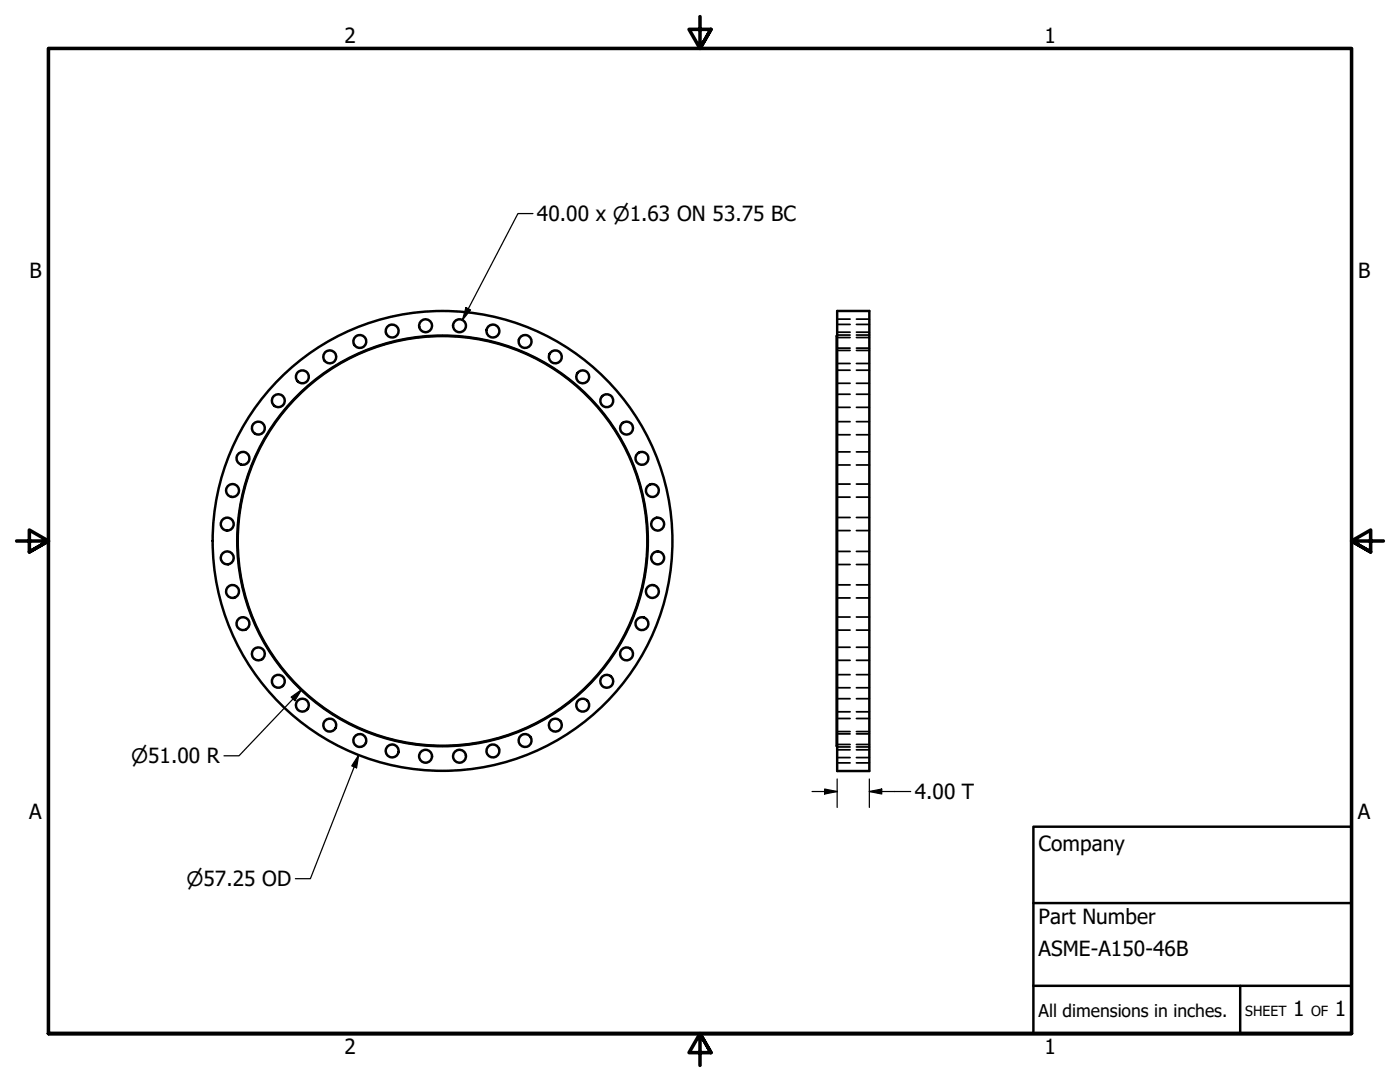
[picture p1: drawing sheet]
<svg xmlns="http://www.w3.org/2000/svg" width="279mm" height="216mm" viewBox="0 0 279 216" stroke-linecap="round" stroke-linejoin="round" font-family="sans-serif">
<!-- layer: Visible (ANSI) -->
<g fill="none" stroke="#000" stroke-width=".49">
<path d="M167.1 62.1h6.4v91.7h-6.4zM167.1 67l-.1 .1v81.7l.1 .1"/>
<circle cx="55.5" cy="80" r="1.29"/>
<circle cx="60.3" cy="75.2" r="1.29"/>
<circle cx="65.8" cy="71.2" r="1.29"/>
<circle cx="71.8" cy="68.1" r="1.29"/>
<circle cx="78.3" cy="66.1" r="1.29"/>
<circle cx="84.9" cy="65" r="1.29"/>
<circle cx="91.7" cy="65" r="1.29"/>
<circle cx="98.4" cy="66.1" r="1.29"/>
<circle cx="104.8" cy="68.1" r="1.29"/>
<circle cx="110.8" cy="71.2" r="1.29"/>
<circle cx="116.3" cy="75.2" r="1.29"/>
<circle cx="121.1" cy="80" r="1.29"/>
<circle cx="46.4" cy="97.9" r="1.29"/>
<circle cx="48.5" cy="91.5" r="1.29"/>
<circle cx="51.6" cy="85.4" r="1.29"/>
<circle cx="125" cy="85.4" r="1.29"/>
<circle cx="128.1" cy="91.5" r="1.29"/>
<circle cx="130.2" cy="97.9" r="1.29"/>
<circle cx="45.3" cy="111.3" r="1.29"/>
<circle cx="45.3" cy="104.6" r="1.29"/>
<circle cx="46.4" cy="118" r="1.29"/>
<circle cx="88.3" cy="107.9" r="40.9"/>
<circle cx="88.3" cy="107.9" r="41"/>
<circle cx="88.3" cy="107.9" r="45.9"/>
<circle cx="130.2" cy="118" r="1.29"/>
<circle cx="131.3" cy="111.3" r="1.29"/>
<circle cx="131.3" cy="104.6" r="1.29"/>
<circle cx="48.5" cy="124.4" r="1.29"/>
<circle cx="51.6" cy="130.5" r="1.29"/>
<circle cx="55.5" cy="135.9" r="1.29"/>
<circle cx="121.1" cy="135.9" r="1.29"/>
<circle cx="125" cy="130.5" r="1.29"/>
<circle cx="128.1" cy="124.4" r="1.29"/>
<circle cx="60.3" cy="140.7" r="1.29"/>
<circle cx="65.8" cy="144.7" r="1.29"/>
<circle cx="71.8" cy="147.8" r="1.29"/>
<circle cx="78.3" cy="149.8" r="1.29"/>
<circle cx="84.9" cy="150.9" r="1.29"/>
<circle cx="91.7" cy="150.9" r="1.29"/>
<circle cx="98.4" cy="149.8" r="1.29"/>
<circle cx="104.8" cy="147.8" r="1.29"/>
<circle cx="110.8" cy="144.7" r="1.29"/>
<circle cx="116.3" cy="140.7" r="1.29"/>
</g>
<!-- layer: Hidden (ANSI) -->
<g fill="none" stroke="#000" stroke-width=".35">
<path d="M167.1 67.3h2.6M167.1 64.7h2.6M167.1 69.5h2.6M167.1 66.9h2.6M167.1 72.5h2.6M167.1 69.9h2.6M167.1 76.5h2.6M167.1 73.9h2.6M167.1 78.7h2.6M167.1 66.3h2.6M167.1 63.7h2.6M170.9 67.3h2.6"/>
<path d="M170.9 64.7h2.6M170.9 69.5h2.6M170.9 66.9h2.6M170.9 72.5h2.6M170.9 69.9h2.6M170.9 76.5h2.6M170.9 73.9h2.6M170.9 78.7h2.6M170.9 66.3h2.6M170.9 63.7h2.6M167.1 81.3h2.6M167.1 86.7h2.6"/>
<path d="M167.1 84.1h2.6M167.1 92.8h2.6M167.1 90.2h2.6M167.1 99.2h2.6M167.1 96.6h2.6M170.9 81.3h2.6M170.9 86.7h2.6M170.9 84.1h2.6M170.9 92.8h2.6M170.9 90.2h2.6M170.9 99.2h2.6M170.9 96.6h2.6"/>
<path d="M167.1 105.9h2.6M167.1 103.3h2.6M167.1 112.6h2.6M167.1 110h2.6M167.1 119.3h2.6M167.1 116.7h2.6M170.9 105.9h2.6M170.9 103.3h2.6M170.9 112.6h2.6M170.9 110h2.6M170.9 119.3h2.6M170.9 116.7h2.6"/>
<path d="M167.1 125.7h2.6M167.1 123.1h2.6M167.1 131.8h2.6M167.1 129.2h2.6M167.1 137.2h2.6M167.1 134.6h2.6M167.1 139.4h2.6M170.9 125.7h2.6M170.9 123.1h2.6M170.9 131.8h2.6M170.9 129.2h2.6M170.9 137.2h2.6"/>
<path d="M170.9 134.6h2.6M170.9 139.4h2.6M167.1 142h2.6M167.1 146h2.6M167.1 143.4h2.6M167.1 149h2.6M167.1 146.4h2.6M167.1 151.2h2.6M167.1 148.6h2.6M167.1 152.2h2.6M167.1 149.6h2.6M170.9 142h2.6"/>
<path d="M170.9 146h2.6M170.9 143.4h2.6M170.9 149h2.6M170.9 146.4h2.6M170.9 151.2h2.6M170.9 148.6h2.6M170.9 152.2h2.6M170.9 149.6h2.6"/>
</g>
<!-- layer: Border (ANSI) -->
<path d="M139.7 3.3v6.4l-2.2-3.8h4.4l-2.2 3.8 2.2-3.8M3.3 107.9h6.4l-3.8-2.1v4.3l3.8-2.2-3.8 2.2M276.1 107.9h-6.4l3.8-2.1v4.3l-3.8-2.2 3.8 2.2M9.7 206.2v-196.5h260v196.5h-260h260M141.9 210l-2.2-3.8 2.2 3.8h-4.4l2.2-3.8v6.4" fill="none" stroke="#000" stroke-width=".71"/>
<!-- layer: Title (ANSI) -->
<path d="M206.2 165h63.5v41.2h-63.5zM206.2 196.7h63.5M206.2 180.2h63.5M247.5 196.7v9.5" fill="none" stroke="#000" stroke-width=".49"/>
<!-- layer: Dimension (ANSI) -->
<path d="M106.4 42.6h-3l-11.1 21.3M93 61.4l.9 .4-1.6 2.1zM58.1 139.1l2.1-1.5-1.4 2.2zM60.2 137.6l-12.5 13.2h-3M71.6 150.7l-.4 2.5-1-.4zM71.6 150.7l-9.7 24.6h-3M162.1 157.9h5M164.6 157.4l2.5 .5-2.5 .5zM167.1 155.4v5.7M173.5 157.9l2.5-.5v1zM173.5 157.9h8.3M173.5 155.4v5.7" fill="none" stroke="#000" stroke-width=".25"/>
<g fill="#000">
<path d="M93 61.4l.9 .4-1.6 2.1z" fill-rule="evenodd"/>
<path d="M58.1 139.1l2.1-1.5-1.4 2.2z" fill-rule="evenodd"/>
<path d="M71.6 150.7l-.4 2.5-1-.4z" fill-rule="evenodd"/>
<path d="M164.6 157.4l2.5 .5-2.5 .5z" fill-rule="evenodd"/>
<path d="M173.5 157.9l2.5-.5v1z" fill-rule="evenodd"/>
</g>
<g font-size="4.2">
<text x="68.7" y="8.6">2</text>
<text x="208.4" y="8.6">1</text>
<text x="107.1" y="44.1">40.00 x ⌀1.63 ON 53.75 BC</text>
<text x="5.9" y="55.5">B</text>
<text x="271" y="55.5">B</text>
<text x="182.6" y="159.5">4.00 T</text>
<text x="5.8" y="163.4">A</text>
<text x="271" y="163.4">A</text>
<text x="207.3" y="169.8">Company</text>
<text x="207.3" y="184.4">Part Number</text>
<text x="207.3" y="190.7">ASME-A150-46B</text>
<text x="258.1" y="202.8">1</text>
<text x="266.4" y="202.8">1</text>
<text x="68.7" y="210.3">2</text>
<text x="208.4" y="210.3">1</text>
</g>
<g font-size="4">
<text x="26.2" y="152.3">⌀51.00 R</text>
<text x="37.2" y="176.8">⌀57.25 OD</text>
</g>
<text font-size="3.5" x="207.3" y="202.9">All dimensions in inches.</text>
<g font-size="2.8">
<text x="248.5" y="202.8">SHEET</text>
<text x="261.7" y="202.8">OF</text>
</g>
</svg>
